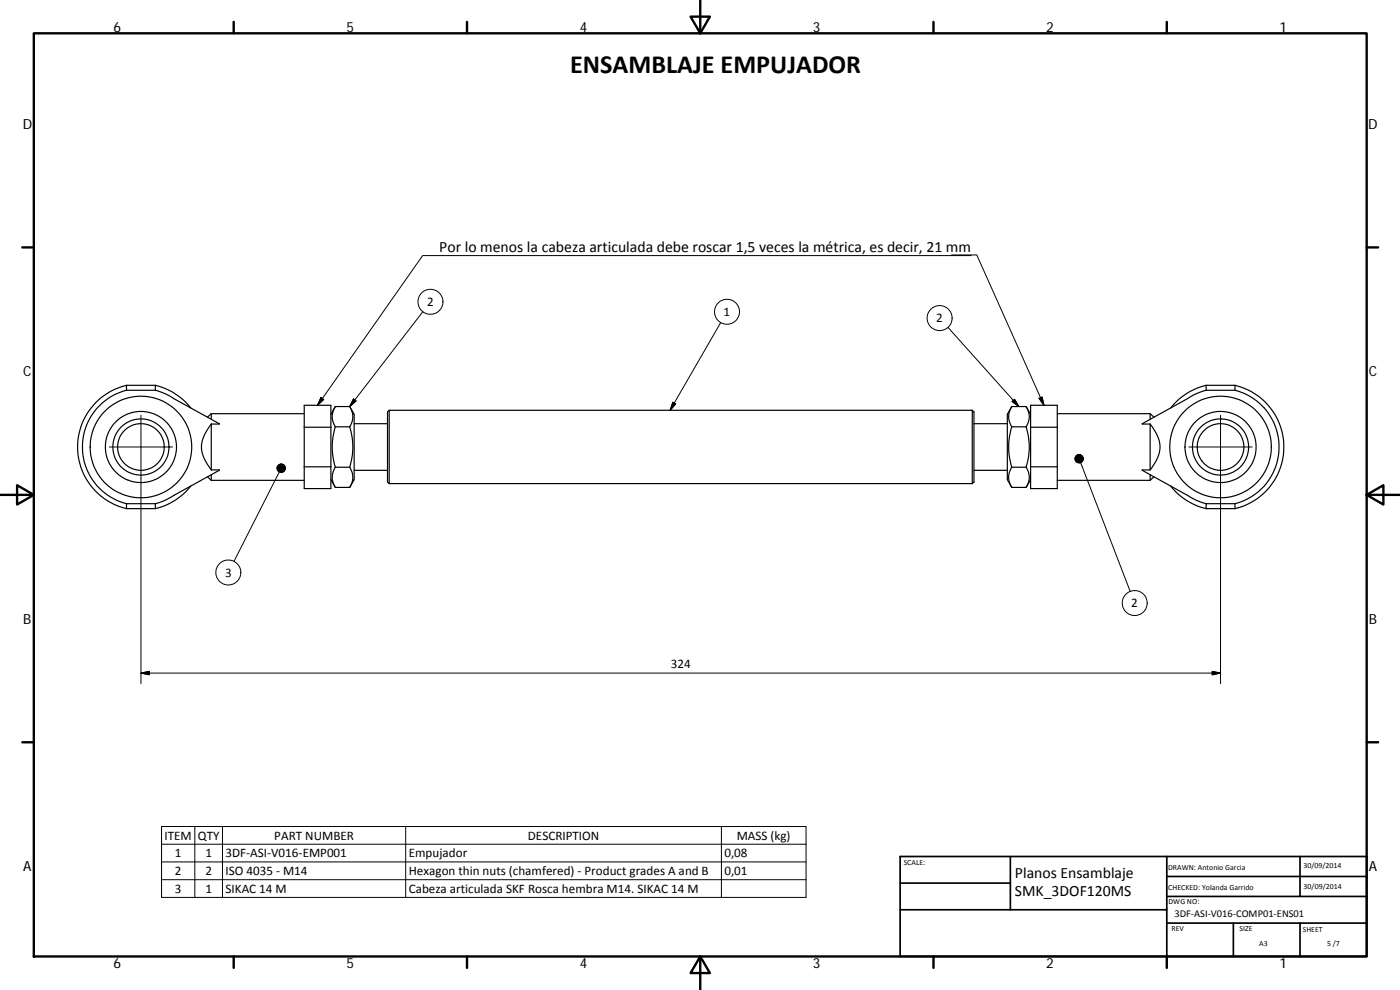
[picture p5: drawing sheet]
<svg xmlns="http://www.w3.org/2000/svg" width="420mm" height="297mm" viewBox="0 0 420 297" stroke-linecap="round" stroke-linejoin="round" font-family="sans-serif">
<g fill="none" stroke="#000" stroke-width=".36">
<path d="M38 117.1a17.6 17.6 0 0 0-13.3 17 17.6 17.6 0 0 0 13.3 17M38 115.6a19 19 0 0 0-14.7 18.5 19 19 0 0 0 14.7 18.5M38 115.6v1.5M38 117.1h8.6M38 115.6h8.6M46.6 117.1l3.9 1.5 15.3 8.5-2.4 .1M46.6 115.6a19.3 19.3 0 0 1 10.7 6.8M46.6 115.6v1.5M362 115.6a19.1 19.1 0 0 0-10.7 6.8M362 115.6v1.5M362 115.6h8.6M362 117.1l-3.9 1.5-15.3 8.5 2.4 .1"/>
<path d="M362 117.1h8.6M370.6 115.6a19 19 0 0 1 14.7 18.5 19 19 0 0 1-14.7 18.5M370.6 117.1a17.6 17.6 0 0 1 13.3 17 17.6 17.6 0 0 1-13.3 17M370.6 115.6v1.5M63.4 124.1l-1.1 1.1M63.4 127.2a10 10 0 0 0-2.7 8.8l.8 2 1.9 3M63.4 124.1v1.7M63.4 127.2v13.8M63.4 124.1h27.9M91.3 128.2h8M91.3 128.2v-6.6h8v6.6M91.3 128.2v11.9"/>
<path d="M99.3 128.2v11.9M100.6 128.1a20.2 20.2 0 0 0 0 12.1M100.6 122a5.4 5.4 0 0 0 0 6.1M100.6 128.1h4.4M100.6 122h4.4M100.6 122l-1.3 2.3M105 122l1.3 2.3v19.6l-1.3 2.3M105 122a5.4 5.4 0 0 1 0 6.1M105 128.1a20.2 20.2 0 0 1 0 12.1M106.3 127.1h10M116.8 123.1l-.5 .5v21l.5 .5M116.8 123.1v22"/>
<path d="M116.8 123.1h175M291.8 123.1v22M291.8 123.1l.5 .5v21l-.5 .5M292.3 127.1h10M303.6 128.1h4.3M303.6 122l-1.3 2.3v19.6l1.3 2.3M303.6 128.1a20.2 20.2 0 0 0 0 12.1M303.6 122a5.4 5.4 0 0 0 0 6.1M303.6 122h4.3M307.9 122l1.4 2.3M307.9 122a5.3 5.3 0 0 1 0 6.1M307.9 128.1a19.8 19.8 0 0 1 0 12.1"/>
<path d="M309.3 128.2v-6.6h8v6.6M309.3 128.2v11.9h8M309.3 128.2h8M317.3 128.2v11.9M317.3 124.1h27.9M345.2 124.1l1.1 1.1M345.2 124.1v1.7M345.2 127.2a9.9 9.9 0 0 1 2.7 8.8l-1 2.4-1.7 2.6M345.2 127.2v13.8M38 151.1v1.5M38 151.1h8.6M38 152.6h8.6"/>
<path d="M46.6 151.1v1.5M57.3 145.8a19 19 0 0 1-10.7 6.8M62.3 143l1.1 1.1M63.4 141l2.4 .1-15.3 8.5-3.9 1.5M63.4 142.4v1.7M63.4 144.1h27.9M91.3 140.1h8M99.3 140.1v6.5h-8v-6.5M99.3 143.9l1.3 2.3M100.6 140.2a5.4 5.4 0 0 0 0 6M100.6 140.2h4.4M100.6 146.2h4.4"/>
<path d="M105 140.2a5.4 5.4 0 0 1 0 6M106.3 141.1h10M116.8 145.1h175M292.3 141.1h10M303.6 140.2h4.3M303.6 140.2a5.4 5.4 0 0 0 0 6M303.6 146.2h4.3M307.9 140.2a5.3 5.3 0 0 1 0 6M309.3 140.1v6.5h8v-6.5M309.3 143.9l-1.4 2.3M345.2 142.4v1.7M345.2 141l-2.4 .1 15.3 8.5 3.9 1.5"/>
<path d="M346.3 143l-1.1 1.1h-27.9M351.3 145.8a18.8 18.8 0 0 0 10.7 6.8M362 151.1v1.5M362 151.1h8.6M362 152.6h8.6M370.6 151.1v1.5"/>
<circle cx="42.3" cy="134.1" r="7"/>
<circle cx="42.3" cy="134.1" r="8.4"/>
<circle cx="42.3" cy="134.1" r="15.2"/>
<circle cx="42.3" cy="134.1" r="10.7"/>
<circle cx="366.3" cy="134.1" r="8.4"/>
<circle cx="366.3" cy="134.1" r="10.7"/>
<circle cx="366.3" cy="134.1" r="15.2"/>
<circle cx="366.3" cy="134.1" r="7"/>
</g>
<g fill="none" stroke="#000" stroke-width=".71">
<path d="M10.1 10h400.1v277h-400.1zM70.1 6.6v3.4M140.2 6.6v3.4M207.3 5h5.8l-2.9 5zM210.2 0v10M280.2 6.6v3.4M350.2 6.6v3.4M6.7 74.2h3.4M410.2 74.2h3.4M.2 148.5h9.9M5.1 145.6l5 2.9-5 2.9zM410.2 148.5l5-2.9v5.8z"/>
<path d="M410.2 148.5h9.9M6.7 222.7h3.4M410.2 222.7h3.4M70.1 287v3.4M140.2 287v3.4M210.2 287l2.9 5h-5.8zM210.2 287v10M280.2 287v3.4M350.2 287v3.4"/>
</g>
<path d="M270.1 257h140.1v30h-140.1zM303.2 257v16M350.2 257v30M390.2 257v12M270.1 265h33.1M270.1 273h80.1M350.2 277h60M350.2 269h60M350.2 263h60M370.2 277v10M390.2 277v10" fill="none" stroke="#000" stroke-width=".51"/>
<g fill="none" stroke="#000" stroke-width=".3">
<path d="M285.5 76.5h7.6l20.2 45.1M291.5 76.7h-164.7l-31.5 44.9M126.9 93.5l-21.9 28.5M216.3 96.8l-15.2 26.3M284.5 98.2l21.3 23.8M96.3 119.3l.8 .6-1.8 1.7zM106.1 119.7l.8 .6-1.9 1.7zM311.8 119.5l.9-.4 .6 2.5zM32.8 134.1h19M42.3 124.6v80.5M201.9 120.7l.9 .5-1.7 1.9zM303.8 120.5l.7-.7 1.3 2.2z"/>
<path d="M324.3 138.8l14.9 38.6M356.8 134.1h19M366.3 124.6v80.5M83.8 141.6l-13.6 26.8M42.3 202l2.5-.6v1.1zM42.3 202h324M363.8 201.4l2.5 .6-2.5 .5zM48.5 248h193.4v21.3h-193.4zM48.5 253.3h193.4M48.5 258.6h193.4M58.5 248v21.3M66.8 248v21.3"/>
<path d="M121.8 248v21.3M216.5 248v21.3M48.5 263.9h193.4"/>
<circle cx="129.2" cy="90.6" r="3.8"/>
<circle cx="218.2" cy="93.5" r="3.8"/>
<circle cx="282" cy="95.4" r="3.7"/>
<circle cx="68.5" cy="171.8" r="3.8"/>
<circle cx="340.5" cy="180.9" r="3.8"/>
</g>
<g fill="#000" stroke="#000" stroke-width=".3">
<path d="M96.3 119.3l.8 .6-1.8 1.7zM106.1 119.7l.8 .6-1.9 1.7zM311.8 119.5l.9-.4 .6 2.5zM84.4 139.3l.6 .1zM84.2 139.3l.8 .1zM83.9 139.3l1.1 .1zM83.7 139.5l1.3-.1zM83.4 139.7l1.6-.3zM83.4 139.7l1.6-.3-1.7 .5zM83.3 139.9l1.7-.5-1.8 .7zM83.2 140.1l1.8-.7-1.9 1zM83.1 140.4l1.9-1-1.8 1.3z"/>
<path d="M83.2 140.7l1.8-1.3-1.8 1.5zM83.2 140.9l1.8-1.5-1.7 1.8zM85 139.4l-1.5 2-.2-.2zM85 139.4l-1.3 2.1-.2-.1zM85 139.4l-1.1 2.3-.2-.2zM85 139.4l-.8 2.3h-.3zM85 139.4l-.5 2.4-.3-.1zM85 139.4l-.3 2.3-.2 .1zM85 139.4v2.2l-.3 .1zM85 139.4l.2 2.1-.2 .1zM85 139.4l.4 1.8-.2 .3zM85 139.4l.5 1.6-.1 .2z"/>
<path d="M85 139.4l.6 1.3-.1 .3zM85 139.4l.6 1.3zM85 139.4l.6 1.1zM85 139.4l.6 .8zM85 139.4l.5 .6zM85 139.4l.4 .3zM85 139.4l.2 .2zM201.9 120.7l.9 .5-1.7 1.9zM303.8 120.5l.7-.7 1.3 2.2zM322.9 136.8l.5-.3zM322.9 136.8l.5-.3-.6 .5zM322.8 137l.6-.5-.7 .8z"/>
<path d="M323.4 136.5l-.8 1zM323.4 136.5l-.8 1.3zM323.4 136.5l-.7 1.5zM323.4 136.5l-.6 1.8-.1-.3zM323.4 136.5l-.5 2-.1-.2zM323.4 136.5l-.2 2.2-.3-.2zM323.4 136.5v2.3l-.2-.1zM323.4 136.5l.2 2.4-.2-.1zM323.4 136.5l.5 2.4h-.3zM323.4 136.5l.8 2.4h-.3zM323.4 136.5l1 2.3-.2 .1zM323.4 136.5l1.3 2.1-.3 .2z"/>
<path d="M323.4 136.5l1.5 1.9-.2 .2zM323.4 136.5l1.6 1.7-.1 .2zM323.4 136.5l1.7 1.4-.1 .3zM323.4 136.5l1.7 1.2v.2zM323.4 136.5l1.7 .9v.3zM323.4 136.5l1.6 .7 .1 .2zM323.4 136.5l1.5 .4 .1 .3zM323.4 136.5l1.3 .2 .2 .2zM323.4 136.5l1.3 .2zM323.4 136.5l1.1 .1zM323.4 136.5h.8zM323.4 136.5l.5-.1z"/>
<path d="M323.4 136.5l.3-.1zM42.3 202l2.5-.6v1.1zM363.8 201.4l2.5 .6-2.5 .5z"/>
</g>
<text font-size="7.9" x="171.1" y="22">ENSAMBLAJE EMPUJADOR</text>
<g font-size="4.7">
<text x="131.8" y="75.5">Por lo menos la cabeza articulada debe roscar 1,5 veces la métrica, es decir, 21 mm</text>
<text x="304.6" y="263.5">Planos Ensamblaje</text>
<text x="304.6" y="268.9">SMK_3DOF120MS</text>
</g>
<g font-size="4.2">
<text x="34" y="9.6">6</text>
<text x="104" y="9.6">5</text>
<text x="174" y="9.6">4</text>
<text x="244" y="9.6">3</text>
<text x="314" y="9.6">2</text>
<text x="384" y="9.6">1</text>
<text x="6.8" y="38.7">D</text>
<text x="410.6" y="38.7">D</text>
<text x="7" y="112.9">C</text>
<text x="410.8" y="112.9">C</text>
<text x="7" y="187.1">B</text>
<text x="410.8" y="187.1">B</text>
<text x="7" y="261.3">A</text>
<text x="410.8" y="261.3">A</text>
<text x="34" y="290.4">6</text>
<text x="104" y="290.4">5</text>
<text x="174" y="290.4">4</text>
<text x="244" y="290.4">3</text>
<text x="314" y="290.4">2</text>
<text x="384" y="290.4">1</text>
</g>
<g font-size="3.9">
<text x="128.2" y="91.8">2</text>
<text x="217.2" y="94.8">1</text>
<text x="281" y="96.7">2</text>
<text x="67.6" y="173">3</text>
<text x="339.5" y="182.2">2</text>
<text x="201.3" y="200.4">324</text>
<text x="49.4" y="251.9">ITEM</text>
<text x="59.4" y="251.9">QTY</text>
<text x="82.3" y="251.9">PART NUMBER</text>
<text x="158.4" y="251.9">DESCRIPTION</text>
<text x="52.5" y="257.2">1</text>
<text x="61.6" y="257.2">1</text>
<text x="67.7" y="257.2">3DF‐ASI‐V016‐EMP001</text>
<text x="122.7" y="257.3">Empujador</text>
<text x="217.4" y="257.2">0,08</text>
<text x="221.1" y="252">MASS (kg)</text>
<text x="52.5" y="262.5">2</text>
<text x="61.6" y="262.5">2</text>
<text x="67.7" y="262.5">ISO 4035 ‐ M14</text>
<text x="122.7" y="262.6">Hexagon thin nuts (chamfered) ‐ Product grades A and B</text>
<text x="217.4" y="262.5">0,01</text>
<text x="52.5" y="267.8">3</text>
<text x="61.6" y="267.8">1</text>
<text x="67.7" y="267.8">SIKAC 14 M</text>
<text x="122.7" y="267.9">Cabeza articulada SKF Rosca hembra M14. SIKAC 14 M</text>
</g>
<text font-size="3.1" x="352.5" y="275.2">3DF‐ASI‐V016‐COMP01‐ENS01</text>
<g font-size="2.4">
<text x="271.2" y="259.7">SCALE:</text>
<text x="350.6" y="260.9">DRAWN: Antonio Garcia</text>
<text x="391.2" y="260.6">30/09/2014</text>
<text x="350.6" y="267">CHECKED: Yolanda Garrido</text>
<text x="391.2" y="266.6">30/09/2014</text>
<text x="350.7" y="271.4">DWG NO:</text>
<text x="351.6" y="279.3">REV</text>
<text x="372" y="279.4">SIZE</text>
<text x="391" y="279.6">SHEET</text>
<text x="377.9" y="283.8">A3</text>
<text x="398.3" y="283.8">5 /7</text>
</g>
</svg>
